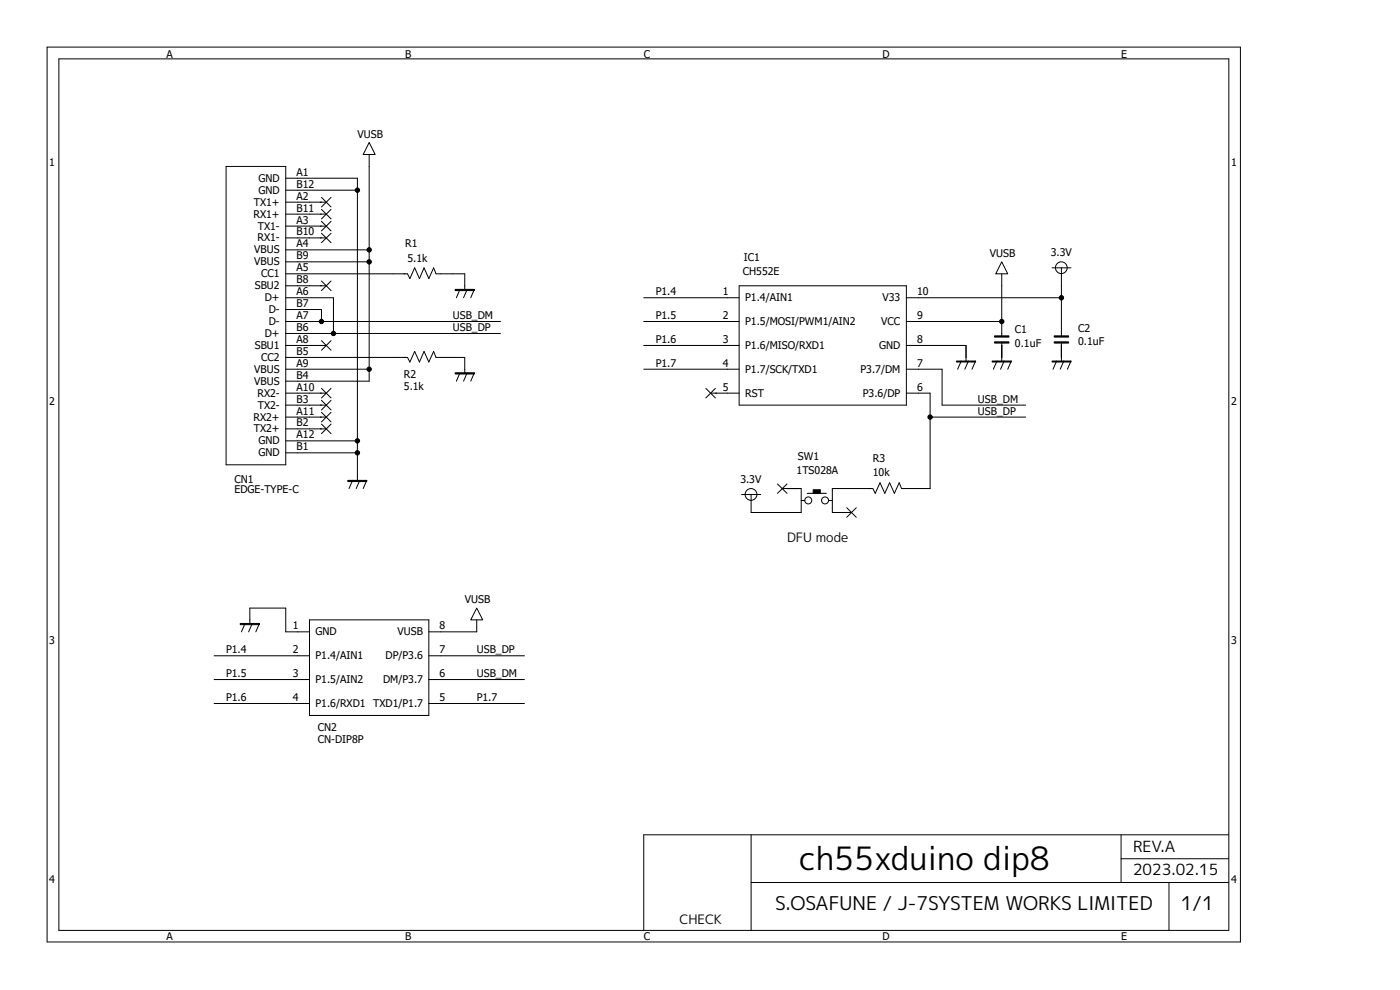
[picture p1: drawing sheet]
<svg xmlns="http://www.w3.org/2000/svg" width="297mm" height="210mm" viewBox="0 0 297 210" stroke-linecap="round" stroke-linejoin="round" font-family="sans-serif">
<g fill="none" stroke="#000" stroke-width=".21">
<path d="M10 10h253.1v189.8h-253.1zM12.5 12.5h248.2v184.9h-248.2zM48 35.3h12.6v63.3h-12.6zM60.6 37.8h15.2v64.1M78.3 30.2l1.3 2.6h-2.6zM78.3 32.8v48.1h-17.7M60.6 42.9h8.6M60.6 45.4h8.6M60.6 48h8.6M60.6 50.5h8.6M60.6 58.1h25.8l.6 1 1-2.3 1 2.3 1-2.3 1 2.3 1-2.3 .5 1.3h6.1v3.3M60.6 53h17.7"/>
<path d="M60.6 55.5h17.7M60.6 40.3h15.2M68.2 41.9l2 2M68.2 44.4l2 2M68.2 46.9l2 2.1M68.2 49.5l2 2M68.2 59.6l2 2M70.2 41.9l-2 2M70.2 44.4l-2 2M70.2 46.9l-2 2.1M70.2 49.5l-2 2M70.2 59.6l-2 2"/>
<path d="M212.5 55.5l1.3 2.6h-2.6zM212.5 58.1v13.1M223.2 56.8h4M225.2 56.8v14.4M60.6 73.3h8.6M60.6 78.3h17.7M60.6 68.2h45.6M60.6 63.2h10.1v7.5M60.6 60.6h8.6M60.6 75.8h25.8l.6 1 1-2.3 1 2.3 1-2.3 1 2.3 1-2.3 .5 1.3h6.1v3.3M60.6 70.7h45.6M60.6 65.7h7.6v2.5"/>
<path d="M68.2 72.3l2 2M70.2 72.3l-2 2M97.6 61.4l-.8 1.8M97.6 79.1l-.8 1.8M99.1 61.4l-.8 1.8M99.1 79.1l-.8 1.8M100.6 61.4l-.7 1.8M100.6 79.1l-.7 1.8M136.6 73.3h20.2M136.6 78.3h20.2M136.6 68.2h20.2M136.6 63.2h20.2"/>
<path d="M156.8 60.6h35.5v25.3h-35.5zM192.3 73.3h12.6v3.3M192.3 78.3h7.6v7.6h17.7M192.3 68.2h20.2M192.3 63.2h32.9M203.9 76.6l-.7 1.7M205.4 76.6l-.7 1.7M207 76.6l-.8 1.7M211.5 76.6l-.8 1.7M212.5 72.5v4.1M213 76.6l-.7 1.7M214.5 76.6l-.7 1.7"/>
<path d="M224.2 76.6l-.8 1.7M225.2 72.5v4.1M225.7 76.6l-.8 1.7M227.2 76.6l-.8 1.7M60.6 83.4h8.6M60.6 85.9h8.6M60.6 88.5h8.6M60.6 91h8.6M60.6 93.5h15.2M60.6 96.1h15.2M68.2 82.4l2 2M68.2 84.9l2 2.1"/>
<path d="M68.2 87.5l2 2M68.2 90l2 2M70.2 82.4l-2 2M70.2 84.9l-2 2.1M70.2 87.5l-2 2M70.2 90l-2 2M149.7 82.4l2.1 2M150.7 83.4h6.1M151.8 82.4l-2.1 2M192.3 83.4h5v20.2h-6l-.5-1.2-1.1 2.2-1-2.2-1 2.2-1-2.2-1 2.2-.5-1h-8.6v5.1h4M197.3 88.5h20.3M74.8 101.9l-.8 1.7"/>
<path d="M76.3 101.9l-.7 1.7M77.8 101.9l-.8 1.7M157.3 104.9h4.1M164.9 102.7l2.1 1.9M165.9 103.6h4.1v5.1h-10.7v-3.8M167 102.7l-2.1 1.9M170 106.2h.7M171.2 104.6h4.1M175.8 106.2h.8M179.6 107.7l2.1 2M181.7 107.7l-2.1 2M45.4 139.1h20.3"/>
<path d="M52 132.2l-.8 1.8M53 132.2v-3.2h7.6v5h5.1M53.5 132.2l-.8 1.8M55 132.2l-.7 1.8M65.7 131.5h25.3v20.3h-25.3zM91 139.1h20.3M101.1 129l1.3 2.5h-2.5zM101.1 131.5v2.5h-10.1M45.4 144.1h20.3M45.4 149.2h20.3M91 144.1h20.3M91 149.2h20.3"/>
<path d="M159.3 177.1v20.2M237.8 177.1v10.1M260.6 177.1h-124v20.2M159.3 187.2h101.3M237.8 182.2h22.8M248 187.2v10.1"/>
<circle cx="225.1" cy="56.8" r="1.25"/>
<circle cx="159.3" cy="104.9" r="1.25"/>
<circle cx="171.5" cy="106.2" r=".74"/>
<circle cx="175" cy="106.2" r=".74"/>
</g>
<g fill="#000" stroke="#000" stroke-width=".21">
<path d="M96.6 61.4h4v.2h-4zM96.6 79.1h4v.2h-4zM202.9 76.6h4.1v.2h-4.1zM210.5 76.6h4v.2h-4zM211 71.2h3v.3h-3zM211 72.5h3v.3h-3zM223.2 76.6h4v.2h-4zM223.6 71.2h3.1v.3h-3.1zM223.6 72.5h3.1v.3h-3.1zM73.8 101.9h4v.3h-4zM172.5 103.9h1.5v.7h-1.5zM51 132.2h4v.3h-4z"/>
<circle cx="75.8" cy="40.3" r=".47"/>
<circle cx="78.3" cy="55.5" r=".47"/>
<circle cx="78.3" cy="53" r=".47"/>
<circle cx="68.2" cy="68.2" r=".47"/>
<circle cx="70.7" cy="70.7" r=".47"/>
<circle cx="78.3" cy="78.3" r=".47"/>
<circle cx="212.5" cy="68.2" r=".47"/>
<circle cx="225.2" cy="63.2" r=".47"/>
<circle cx="75.8" cy="96.1" r=".47"/>
<circle cx="75.8" cy="93.5" r=".47"/>
<circle cx="197.3" cy="88.5" r=".47"/>
</g>
<text font-size="6.8" x="169.5" y="184.5">ch55xduino dip8</text>
<g font-size="4">
<text x="164.4" y="193.1">S.OSAFUNE / J-7SYSTEM WORKS LIMITED</text>
<text x="250.5" y="193.1">1/1</text>
</g>
<g font-size="3.3">
<text x="240.4" y="185.7">2023.02.15</text>
<text x="240.4" y="180.6">REV.A</text>
</g>
<g font-size="2.8">
<text x="167" y="115">DFU mode</text>
<text x="144.1" y="196">CHECK</text>
</g>
<g font-size="2.2">
<text x="35.3" y="12.2">A</text>
<text x="85.9" y="12.2">B</text>
<text x="136.6" y="12.2">C</text>
<text x="187.2" y="12.2">D</text>
<text x="237.8" y="12.2">E</text>
<text x="75.8" y="29.2">VUSB</text>
<text x="10.5" y="35.3">1</text>
<text x="261.2" y="35.3">1</text>
<text x="54.9" y="38.6">GND</text>
<text x="54.9" y="41.1">GND</text>
<text x="62.9" y="37.3">A1</text>
<text x="62.9" y="39.8">B12</text>
<text x="53.8" y="46.2">RX1+</text>
<text x="53.8" y="43.6">TX1+</text>
<text x="62.9" y="42.4">A2</text>
<text x="62.9" y="47.5">A3</text>
<text x="62.9" y="44.9">B11</text>
<text x="53.9" y="53.8">VBUS</text>
<text x="54.6" y="51.2">RX1-</text>
<text x="54.7" y="48.7">TX1-</text>
<text x="62.9" y="52.5">A4</text>
<text x="62.9" y="50">B10</text>
<text x="85.9" y="52.5">R1</text>
<text x="53.9" y="56.3">VBUS</text>
<text x="55.4" y="58.8">CC1</text>
<text x="62.9" y="55">B9</text>
<text x="62.9" y="57.6">A5</text>
<text x="86.4" y="55.5">5.1k</text>
<text x="157.6" y="58.3">CH552E</text>
<text x="157.8" y="55.3">IC1</text>
<text x="210" y="54.5">VUSB</text>
<text x="222.9" y="54.3">3.3V</text>
<text x="54.1" y="61.4">SBU2</text>
<text x="56.2" y="63.9">D+</text>
<text x="62.9" y="62.7">A6</text>
<text x="62.9" y="65.2">B7</text>
<text x="62.9" y="60.1">B8</text>
<text x="139.1" y="62.7">P1.4</text>
<text x="153.3" y="62.7">1</text>
<text x="158.1" y="63.9">P1.4/AIN1</text>
<text x="187.2" y="63.9">V33</text>
<text x="194.6" y="62.7">10</text>
<text x="56.2" y="71.5">D+</text>
<text x="57" y="69">D-</text>
<text x="57" y="66.4">D-</text>
<text x="62.9" y="67.7">A7</text>
<text x="62.9" y="70.2">B6</text>
<text x="96.1" y="67.7">USB_DM</text>
<text x="96.1" y="70.2">USB_DP</text>
<text x="139.1" y="67.7">P1.5</text>
<text x="153.3" y="67.7">2</text>
<text x="158.1" y="69">P1.5/MOSI/PWM1/AIN2</text>
<text x="186.9" y="69">VCC</text>
<text x="194.6" y="67.7">9</text>
<text x="215.3" y="70.7">C1</text>
<text x="228.7" y="70.5">C2</text>
<text x="54.1" y="74">SBU1</text>
<text x="55.4" y="76.6">CC2</text>
<text x="62.9" y="77.8">A9</text>
<text x="62.9" y="75.3">B5</text>
<text x="62.9" y="72.8">A8</text>
<text x="139.1" y="72.8">P1.6</text>
<text x="139.1" y="77.8">P1.7</text>
<text x="153.3" y="72.8">3</text>
<text x="153.3" y="77.8">4</text>
<text x="158.1" y="74">P1.6/MISO/RXD1</text>
<text x="186.5" y="74">GND</text>
<text x="194.6" y="77.8">7</text>
<text x="194.6" y="72.8">8</text>
<text x="215.3" y="73.5">0.1uF</text>
<text x="228.7" y="73.3">0.1uF</text>
<text x="53.9" y="79.1">VBUS</text>
<text x="53.9" y="81.6">VBUS</text>
<text x="62.9" y="80.3">B4</text>
<text x="62.9" y="82.9">A10</text>
<text x="85.7" y="82.6">5.1k</text>
<text x="85.7" y="80.1">R2</text>
<text x="153.3" y="82.9">5</text>
<text x="158.1" y="79.1">P1.7/SCK/TXD1</text>
<text x="182.5" y="79.1">P3.7/DM</text>
<text x="194.6" y="82.9">6</text>
<text x="10.5" y="85.9">2</text>
<text x="53.8" y="89.2">RX2+</text>
<text x="54.6" y="84.2">RX2-</text>
<text x="54.7" y="86.7">TX2-</text>
<text x="62.9" y="88">A11</text>
<text x="62.9" y="85.4">B3</text>
<text x="158.1" y="84.2">RST</text>
<text x="183" y="84.2">P3.6/DP</text>
<text x="207.5" y="88">USB_DP</text>
<text x="207.5" y="85.4">USB_DM</text>
<text x="261.2" y="85.9">2</text>
<text x="53.8" y="91.7">TX2+</text>
<text x="54.9" y="94.3">GND</text>
<text x="62.9" y="93">A12</text>
<text x="62.9" y="95.5">B1</text>
<text x="62.9" y="90.5">B2</text>
<text x="54.9" y="96.8">GND</text>
<text x="169" y="100.6">1TS028A</text>
<text x="169.2" y="97.6">SW1</text>
<text x="185.2" y="100.9">10k</text>
<text x="185.2" y="98.1">R3</text>
<text x="49.7" y="104.6">EDGE-TYPE-C</text>
<text x="49.7" y="102.4">CN1</text>
<text x="157.1" y="102.4">3.3V</text>
<text x="98.6" y="128">VUSB</text>
<text x="10.5" y="136.6">3</text>
<text x="62.1" y="133.5">1</text>
<text x="66.9" y="134.8">GND</text>
<text x="84.3" y="134.8">VUSB</text>
<text x="93.3" y="133.5">8</text>
<text x="261.2" y="136.6">3</text>
<text x="48" y="138.6">P1.4</text>
<text x="48" y="143.6">P1.5</text>
<text x="62.1" y="138.6">2</text>
<text x="62.1" y="143.6">3</text>
<text x="66.9" y="139.9">P1.4/AIN1</text>
<text x="81.8" y="139.9">DP/P3.6</text>
<text x="93.3" y="138.6">7</text>
<text x="93.3" y="143.6">6</text>
<text x="101.1" y="138.6">USB_DP</text>
<text x="101.1" y="143.6">USB_DM</text>
<text x="48" y="148.7">P1.6</text>
<text x="62.1" y="148.7">4</text>
<text x="66.9" y="144.9">P1.5/AIN2</text>
<text x="66.9" y="150">P1.6/RXD1 TXD1/P1.7</text>
<text x="81.3" y="144.9">DM/P3.7</text>
<text x="93.3" y="148.7">5</text>
<text x="101.1" y="148.7">P1.7</text>
<text x="67.4" y="155.1">CN2</text>
<text x="67.4" y="157.6">CN-DIP8P</text>
<text x="10.5" y="187.2">4</text>
<text x="261.2" y="187.2">4</text>
<text x="35.3" y="199.3">A</text>
<text x="85.9" y="199.3">B</text>
<text x="136.6" y="199.3">C</text>
<text x="187.2" y="199.3">D</text>
<text x="237.8" y="199.3">E</text>
</g>
</svg>
